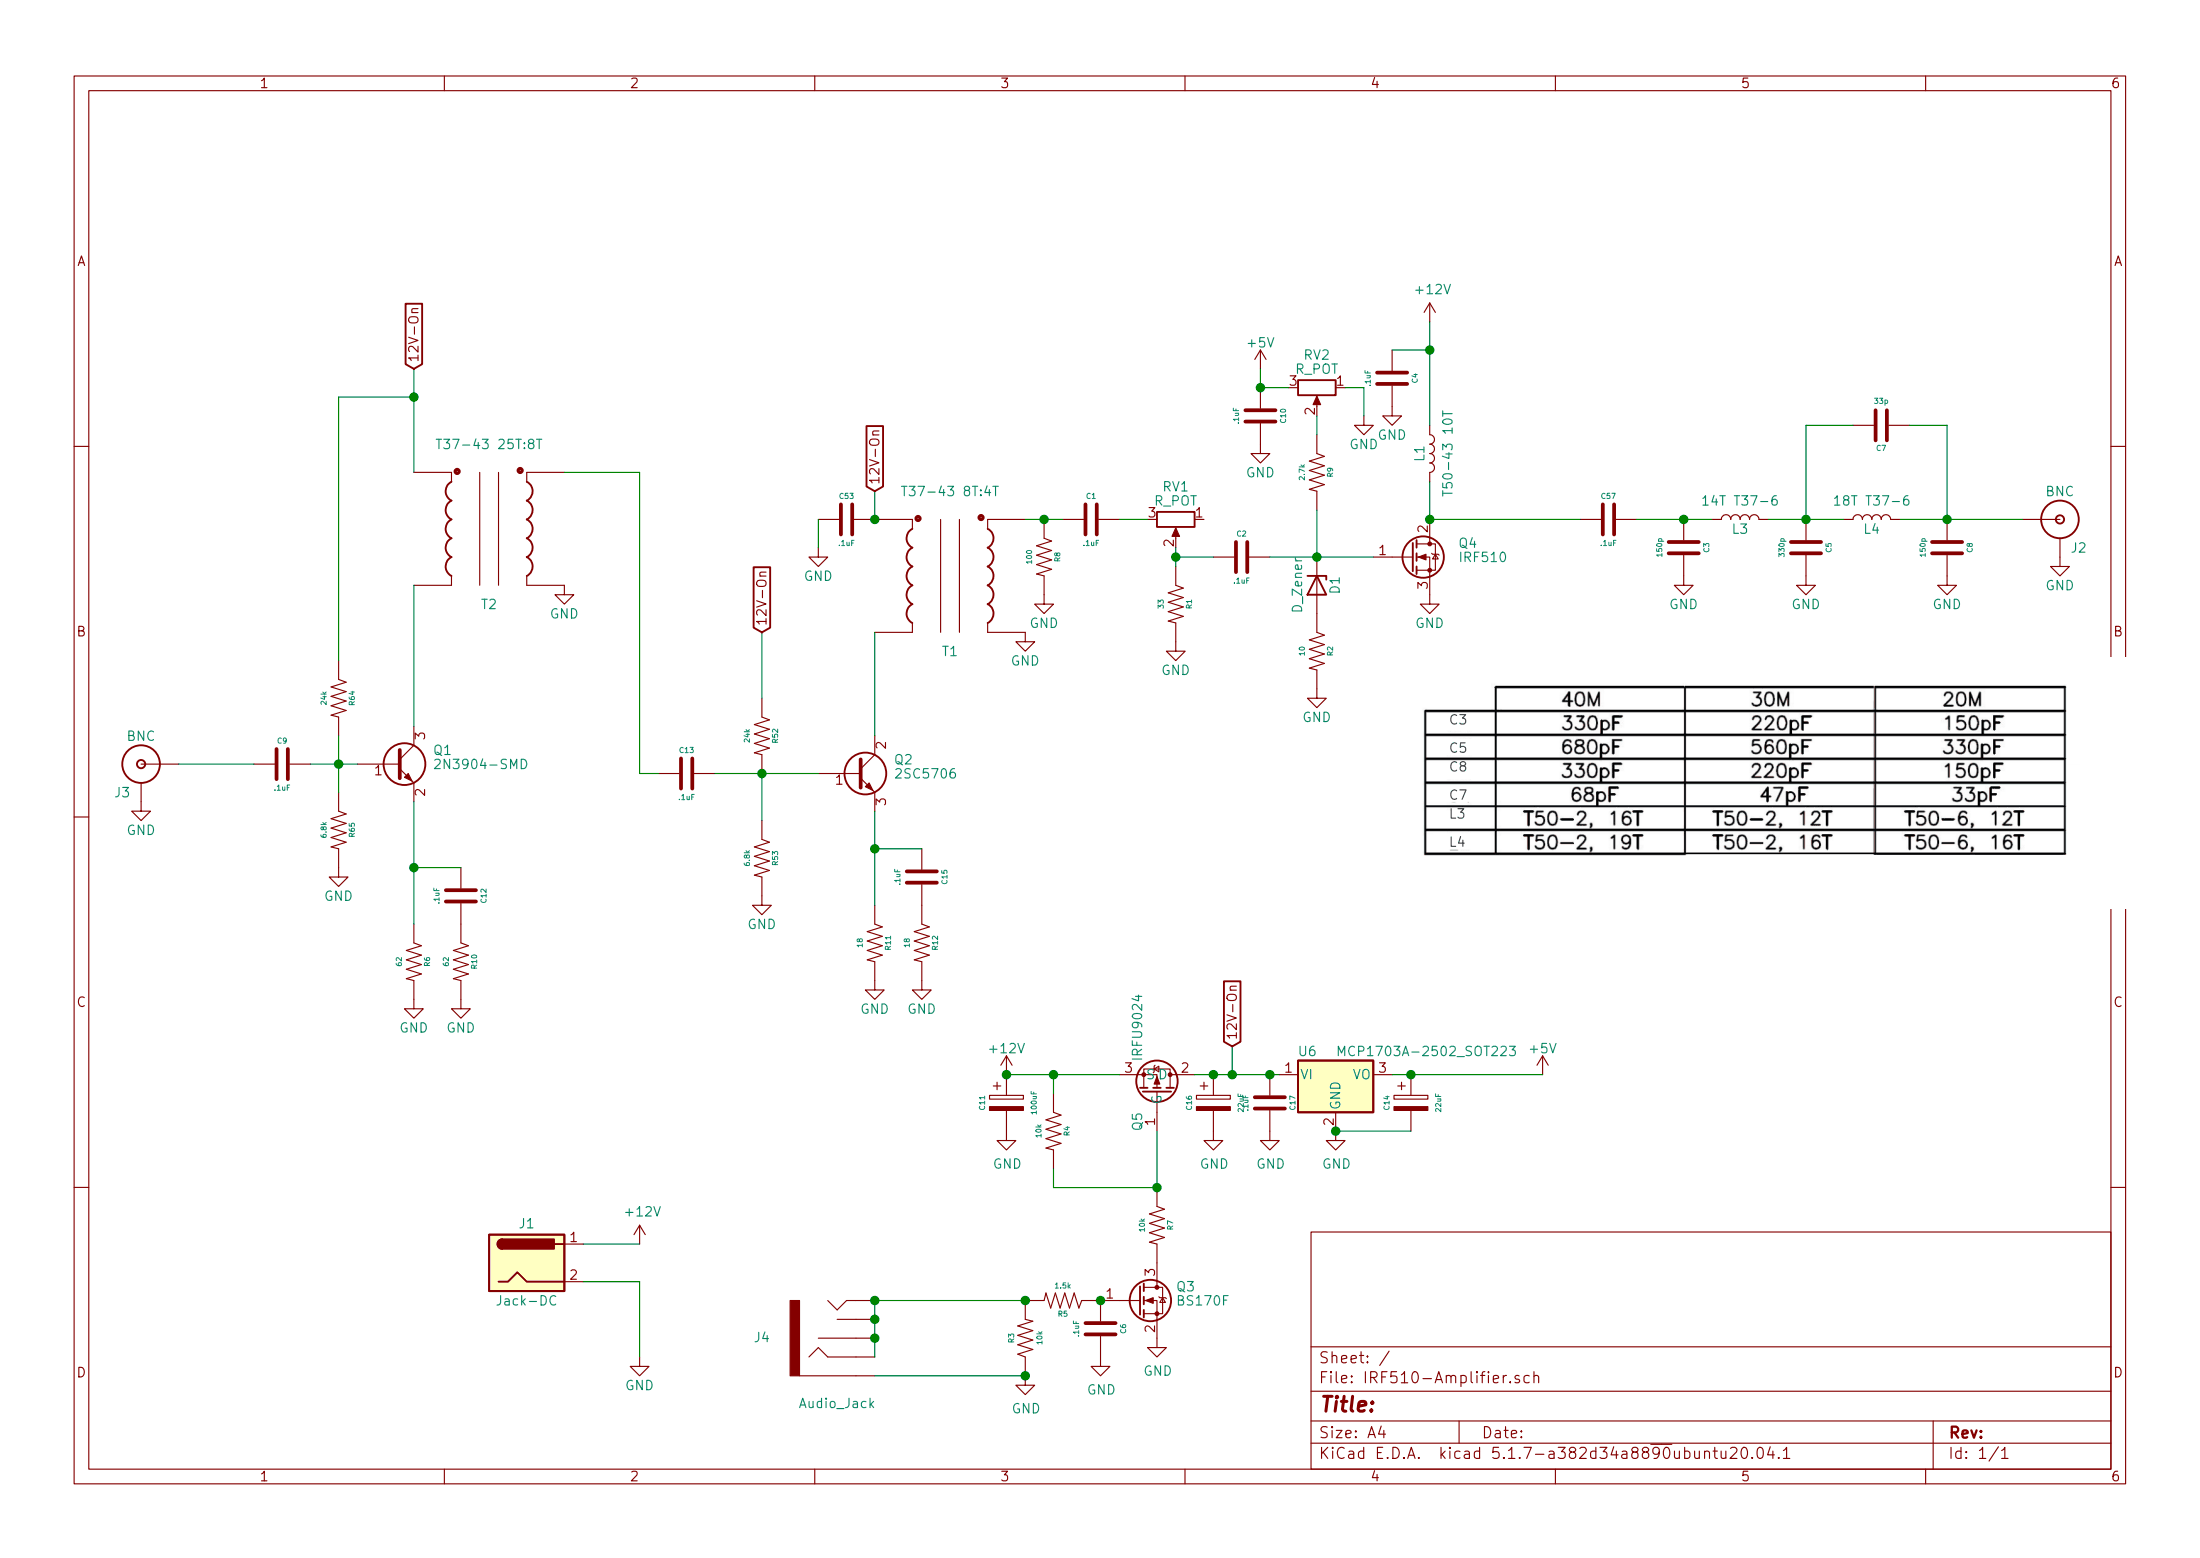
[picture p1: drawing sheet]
EESchema Schematic File Version 4
EELAYER 30 0
EELAYER END
$Descr A4 11693 8268
encoding utf-8
Sheet 1 1
Title ""
Date ""
Rev ""
Comp ""
Comment1 ""
Comment2 ""
Comment3 ""
Comment4 ""
$EndDescr
$Comp
L power:+12V #PWR05
U 1 1
P 3400 6600
F 0 "#PWR05" H 3400 6450 50  0001 C CNN
F 1 "+12V" H 3415 6773 50  0000 C CNN
F 2 "" H 3400 6600 50  0001 C CNN
F 3 "" H 3400 6600 50  0001 C CNN
	1    3400 6600
	1    0    0    -1  
$EndComp
Connection ~ 7100 6000
Wire Wire Line
	7500 6000 7100 6000
$Comp
L power:+12V #PWR07
U 1 1
P 5350 5700
F 0 "#PWR07" H 5350 5550 50  0001 C CNN
F 1 "+12V" H 5350 5840 50  0000 C CNN
F 2 "" H 5350 5700 50  0001 C CNN
F 3 "" H 5350 5700 50  0001 C CNN
	1    5350 5700
	1    0    0    -1  
$EndComp
$Comp
L power:+5V #PWR016
U 1 1
P 8200 5700
F 0 "#PWR016" H 8200 5550 50  0001 C CNN
F 1 "+5V" H 8200 5840 50  0000 C CNN
F 2 "" H 8200 5700 50  0001 C CNN
F 3 "" H 8200 5700 50  0001 C CNN
	1    8200 5700
	1    0    0    -1  
$EndComp
$Comp
L power:GND #PWR015
U 1 1
P 7100 6000
F 0 "#PWR015" H 7100 5750 50  0001 C CNN
F 1 "GND" H 7105 5827 50  0000 C CNN
F 2 "" H 7100 6000 50  0001 C CNN
F 3 "" H 7100 6000 50  0001 C CNN
	1    7100 6000
	1    0    0    -1  
$EndComp
$Comp
L Xenir:Cap_Polarized C11
U 1 1
P 5450 5850
F 0 "C11" H 5450 5625 28  0000 C CNN
F 1 "100uF" H 5450 5900 28  0000 C CNN
F 2 "Xenir:Cap_6.3x5.4" H 5450 5900 50  0001 C CNN
F 3 "" H 5450 5900 50  0001 C CNN
	1    5450 5850
	0    1    1    0   
$EndComp
Wire Wire Line
	7400 5700 7500 5700
$Comp
L Xenir:Cap_Polarized C14
U 1 1
P 7600 5850
F 0 "C14" H 7600 5625 28  0000 C CNN
F 1 "22uF" H 7600 5900 28  0000 C CNN
F 2 "Xenir:Cap_4x5.4" H 7600 5900 50  0001 C CNN
F 3 "" H 7600 5900 50  0001 C CNN
	1    7600 5850
	0    1    1    0   
$EndComp
$Comp
L Regulator_Linear:MCP1703A-2502_SOT223 U6
U 1 1
P 7100 5700
F 0 "U6" H 6950 5825 50  0000 C CNN
F 1 "MCP1703A-2502_SOT223" H 7100 5825 50  0000 L CNN
F 2 "Package_TO_SOT_SMD:TO-252-3_TabPin2" H 7100 5900 50  0001 C CNN
F 3 "http://ww1.microchip.com/downloads/en/DeviceDoc/20005122B.pdf" H 7100 5650 50  0001 C CNN
	1    7100 5700
	1    0    0    -1  
$EndComp
Wire Wire Line
	8200 5700 7500 5700
Connection ~ 7500 5700
$Comp
L Xenir:2N3904-SMD Q1
U 1 1
P 2100 4050
F 0 "Q1" H 2300 4125 50  0000 L CNN
F 1 "2N3904-SMD" H 2300 4050 50  0000 L CNN
F 2 "Package_TO_SOT_SMD:SOT-23" H 2300 3975 50  0001 L CIN
F 3 "https://www.fairchildsemi.com/datasheets/2N/2N3904.pdf" H 2100 4050 50  0001 L CNN
	1    2100 4050
	1    0    0    -1  
$EndComp
$Comp
L Xenir:Resistor R6
U 1 1
P 2200 5100
F 0 "R6" H 2200 5175 28  0000 C CNN
F 1 "62" H 2200 5025 28  0000 C CNN
F 2 "Xenir:Resistor 0805" H 2200 5000 50  0001 C CNN
F 3 "" H 2200 5000 50  0001 C CNN
	1    2200 5100
	0    1    1    0   
$EndComp
$Comp
L power:GND #PWR0101
U 1 1
P 2200 5300
F 0 "#PWR0101" H 2200 5050 50  0001 C CNN
F 1 "GND" H 2200 5150 50  0000 C CNN
F 2 "" H 2200 5300 50  0001 C CNN
F 3 "" H 2200 5300 50  0001 C CNN
	1    2200 5300
	1    0    0    -1  
$EndComp
$Comp
L Connector:Jack-DC J1
U 1 1
P 2800 6700
F 0 "J1" H 2800 6910 50  0000 C CNN
F 1 "Jack-DC" H 2800 6500 50  0000 C CNN
F 2 "Connector_BarrelJack:BarrelJack_Horizontal" H 2850 6660 50  0001 C CNN
F 3 "~" H 2850 6660 50  0001 C CNN
	1    2800 6700
	1    0    0    -1  
$EndComp
Wire Wire Line
	3100 6600 3400 6600
Wire Wire Line
	3100 6800 3400 6800
Wire Wire Line
	3400 6800 3400 7200
$Comp
L Xenir:Resistor R52
U 1 1
P 4050 3900
F 0 "R52" H 4050 3975 28  0000 C CNN
F 1 "24k" H 4050 3825 28  0000 C CNN
F 2 "Xenir:Resistor 0805" H 4050 3800 50  0001 C CNN
F 3 "" H 4050 3800 50  0001 C CNN
	1    4050 3900
	0    1    1    0   
$EndComp
$Comp
L Xenir:Resistor R53
U 1 1
P 4050 4550
F 0 "R53" H 4050 4625 28  0000 C CNN
F 1 "6.8k" H 4050 4475 28  0000 C CNN
F 2 "Xenir:Resistor 0805" H 4050 4450 50  0001 C CNN
F 3 "" H 4050 4450 50  0001 C CNN
	1    4050 4550
	0    1    1    0   
$EndComp
Connection ~ 4050 4100
$Comp
L power:GND #PWR0104
U 1 1
P 4050 4750
F 0 "#PWR0104" H 4050 4500 50  0001 C CNN
F 1 "GND" H 4050 4600 50  0000 C CNN
F 2 "" H 4050 4750 50  0001 C CNN
F 3 "" H 4050 4750 50  0001 C CNN
	1    4050 4750
	1    0    0    -1  
$EndComp
Wire Wire Line
	4050 4100 4350 4100
$Comp
L Xenir:Capacitor C53
U 1 1
P 4500 2750
F 0 "C53" H 4500 2875 28  0000 C CNN
F 1 ".1uF" H 4500 2625 28  0000 C CNN
F 2 "Xenir:Capacitor 0805" H 4500 2600 50  0001 C CNN
F 3 "" H 4500 2600 50  0001 C CNN
	1    4500 2750
	-1   0    0    -1  
$EndComp
$Comp
L power:GND #PWR0107
U 1 1
P 4350 2900
F 0 "#PWR0107" H 4350 2650 50  0001 C CNN
F 1 "GND" H 4350 2750 50  0000 C CNN
F 2 "" H 4350 2900 50  0001 C CNN
F 3 "" H 4350 2900 50  0001 C CNN
	1    4350 2900
	-1   0    0    -1  
$EndComp
Wire Wire Line
	6550 5550 6550 5700
Wire Wire Line
	4350 2750 4350 2900
$Comp
L Xenir:BNC J2
U 1 1
P 10950 2750
F 0 "J2" H 10850 2600 50  0000 C CNN
F 1 "BNC" H 10950 2900 50  0000 C CNN
F 2 "Xenir:BNC" H 10950 2900 50  0001 C CNN
F 3 "" H 10950 2900 50  0001 C CNN
	1    10950 2750
	-1   0    0    -1  
$EndComp
$Comp
L Xenir:Capacitor C57
U 1 1
P 8550 2750
F 0 "C57" H 8550 2875 28  0000 C CNN
F 1 ".1uF" H 8550 2625 28  0000 C CNN
F 2 "Xenir:Capacitor 0805" H 8550 2600 50  0001 C CNN
F 3 "" H 8550 2600 50  0001 C CNN
	1    8550 2750
	1    0    0    -1  
$EndComp
$Comp
L power:GND #PWR0115
U 1 1
P 10950 2950
F 0 "#PWR0115" H 10950 2700 50  0001 C CNN
F 1 "GND" H 10950 2800 50  0000 C CNN
F 2 "" H 10950 2950 50  0001 C CNN
F 3 "" H 10950 2950 50  0001 C CNN
	1    10950 2950
	1    0    0    -1  
$EndComp
$Comp
L Xenir:2SC5706 Q2
U 1 1
P 4550 4100
F 0 "Q2" H 4750 4175 50  0000 L CNN
F 1 "2SC5706" H 4750 4100 50  0000 L CNN
F 2 "Package_TO_SOT_SMD:TO-252-2" H 4750 4025 50  0001 L CIN
F 3 "https://www.fairchildsemi.com/datasheets/2N/2N3904.pdf" H 4550 4100 50  0001 L CNN
	1    4550 4100
	1    0    0    -1  
$EndComp
$Comp
L Xenir:Inductor L3
U 1 1
P 9250 2750
F 0 "L3" H 9250 2700 50  0000 C CNN
F 1 "14T T37-6" H 9250 2850 50  0000 C CNN
F 2 "Xenir:T37_Inductor" H 9250 2850 50  0001 C CNN
F 3 "" H 9250 2850 50  0001 C CNN
	1    9250 2750
	1    0    0    -1  
$EndComp
$Comp
L Xenir:Inductor L4
U 1 1
P 9950 2750
F 0 "L4" H 9950 2700 50  0000 C CNN
F 1 "18T T37-6" H 9950 2850 50  0000 C CNN
F 2 "Xenir:T37_Inductor" H 9950 2850 50  0001 C CNN
F 3 "" H 9950 2850 50  0001 C CNN
	1    9950 2750
	1    0    0    -1  
$EndComp
$Comp
L Xenir:Capacitor C3
U 1 1
P 8950 2900
F 0 "C3" H 8950 3025 28  0000 C CNN
F 1 "150p" H 8950 2775 28  0000 C CNN
F 2 "Xenir:Capacitor 1206" H 8950 2750 50  0001 C CNN
F 3 "" H 8950 2750 50  0001 C CNN
	1    8950 2900
	0    1    1    0   
$EndComp
$Comp
L Xenir:Capacitor C5
U 1 1
P 9600 2900
F 0 "C5" H 9600 3025 28  0000 C CNN
F 1 "330p" H 9600 2775 28  0000 C CNN
F 2 "Xenir:Capacitor 1206" H 9600 2750 50  0001 C CNN
F 3 "" H 9600 2750 50  0001 C CNN
	1    9600 2900
	0    1    1    0   
$EndComp
$Comp
L Xenir:Capacitor C8
U 1 1
P 10350 2900
F 0 "C8" H 10350 3025 28  0000 C CNN
F 1 "150p" H 10350 2775 28  0000 C CNN
F 2 "Xenir:Capacitor 1206" H 10350 2750 50  0001 C CNN
F 3 "" H 10350 2750 50  0001 C CNN
	1    10350 2900
	0    1    1    0   
$EndComp
$Comp
L power:GND #PWR0103
U 1 1
P 8950 3050
F 0 "#PWR0103" H 8950 2800 50  0001 C CNN
F 1 "GND" H 8950 2900 50  0000 C CNN
F 2 "" H 8950 3050 50  0001 C CNN
F 3 "" H 8950 3050 50  0001 C CNN
	1    8950 3050
	1    0    0    -1  
$EndComp
$Comp
L power:GND #PWR0116
U 1 1
P 9600 3050
F 0 "#PWR0116" H 9600 2800 50  0001 C CNN
F 1 "GND" H 9600 2900 50  0000 C CNN
F 2 "" H 9600 3050 50  0001 C CNN
F 3 "" H 9600 3050 50  0001 C CNN
	1    9600 3050
	1    0    0    -1  
$EndComp
$Comp
L power:GND #PWR0117
U 1 1
P 10350 3050
F 0 "#PWR0117" H 10350 2800 50  0001 C CNN
F 1 "GND" H 10350 2900 50  0000 C CNN
F 2 "" H 10350 3050 50  0001 C CNN
F 3 "" H 10350 3050 50  0001 C CNN
	1    10350 3050
	1    0    0    -1  
$EndComp
Wire Wire Line
	8700 2750 8950 2750
Wire Wire Line
	8950 2750 9100 2750
Connection ~ 8950 2750
Wire Wire Line
	9400 2750 9600 2750
Connection ~ 9600 2750
Wire Wire Line
	9600 2750 9800 2750
Wire Wire Line
	10100 2750 10350 2750
Wire Wire Line
	10350 2750 10750 2750
Connection ~ 10350 2750
Wire Wire Line
	4050 4350 4050 4100
$Comp
L Xenir:Capacitor C7
U 1 1
P 10000 2250
F 0 "C7" H 10000 2375 28  0000 C CNN
F 1 "33p" H 10000 2125 28  0000 C CNN
F 2 "Xenir:Capacitor 1206" H 10000 2100 50  0001 C CNN
F 3 "" H 10000 2100 50  0001 C CNN
	1    10000 2250
	-1   0    0    1   
$EndComp
Wire Wire Line
	10150 2250 10350 2250
Wire Wire Line
	10350 2250 10350 2750
Wire Wire Line
	9600 2250 9850 2250
Wire Wire Line
	9600 2250 9600 2750
$Comp
L Xenir:Capacitor C9
U 1 1
P 1500 4050
F 0 "C9" H 1500 4175 28  0000 C CNN
F 1 ".1uF" H 1500 3925 28  0000 C CNN
F 2 "Xenir:Capacitor 0805" H 1500 3900 50  0001 C CNN
F 3 "" H 1500 3900 50  0001 C CNN
	1    1500 4050
	1    0    0    -1  
$EndComp
$Comp
L power:GND #PWR0119
U 1 1
P 3400 7200
F 0 "#PWR0119" H 3400 6950 50  0001 C CNN
F 1 "GND" H 3400 7050 50  0000 C CNN
F 2 "" H 3400 7200 50  0001 C CNN
F 3 "" H 3400 7200 50  0001 C CNN
	1    3400 7200
	1    0    0    -1  
$EndComp
Wire Wire Line
	1650 4050 1800 4050
$Comp
L Xenir:Resistor R64
U 1 1
P 1800 3700
F 0 "R64" H 1800 3775 28  0000 C CNN
F 1 "24k" H 1800 3625 28  0000 C CNN
F 2 "Xenir:Resistor 0805" H 1800 3600 50  0001 C CNN
F 3 "" H 1800 3600 50  0001 C CNN
	1    1800 3700
	0    1    1    0   
$EndComp
$Comp
L Xenir:Resistor R65
U 1 1
P 1800 4400
F 0 "R65" H 1800 4475 28  0000 C CNN
F 1 "6.8k" H 1800 4325 28  0000 C CNN
F 2 "Xenir:Resistor 0805" H 1800 4300 50  0001 C CNN
F 3 "" H 1800 4300 50  0001 C CNN
	1    1800 4400
	0    1    1    0   
$EndComp
$Comp
L power:GND #PWR04
U 1 1
P 1800 4600
F 0 "#PWR04" H 1800 4350 50  0001 C CNN
F 1 "GND" H 1800 4450 50  0000 C CNN
F 2 "" H 1800 4600 50  0001 C CNN
F 3 "" H 1800 4600 50  0001 C CNN
	1    1800 4600
	1    0    0    -1  
$EndComp
Wire Wire Line
	1800 3900 1800 4050
Connection ~ 1800 4050
Wire Wire Line
	1800 4050 1900 4050
Wire Wire Line
	1800 4050 1800 4200
$Comp
L Xenir:BNC J3
U 1 1
P 750 4050
F 0 "J3" H 650 3900 50  0000 C CNN
F 1 "BNC" H 750 4200 50  0000 C CNN
F 2 "Xenir:BNC" H 750 4200 50  0001 C CNN
F 3 "" H 750 4200 50  0001 C CNN
	1    750  4050
	1    0    0    -1  
$EndComp
$Comp
L power:GND #PWR0118
U 1 1
P 750 4250
F 0 "#PWR0118" H 750 4000 50  0001 C CNN
F 1 "GND" H 750 4100 50  0000 C CNN
F 2 "" H 750 4250 50  0001 C CNN
F 3 "" H 750 4250 50  0001 C CNN
	1    750  4250
	-1   0    0    -1  
$EndComp
Wire Wire Line
	1350 4050 950  4050
$Comp
L Transistor_FET:IRF540N Q4
U 1 1
P 7500 2950
F 0 "Q4" H 7750 3025 50  0000 L CNN
F 1 "IRF510" H 7750 2950 50  0000 L CNN
F 2 "Package_TO_SOT_THT:TO-220-3_Vertical" H 7750 2875 50  0001 L CIN
F 3 "http://www.irf.com/product-info/datasheets/data/irf540n.pdf" H 7500 2950 50  0001 L CNN
	1    7500 2950
	1    0    0    -1  
$EndComp
$Comp
L Xenir:T37_XFRM T1
U 1 1
P 5050 2600
F 0 "T1" H 5050 1750 50  0000 C CNN
F 1 "T37-43 8T:4T" H 5050 2600 50  0000 C CNN
F 2 "Xenir:T37 Transformer" H 5050 2600 50  0001 C CNN
F 3 "" H 5050 2600 50  0001 C CNN
	1    5050 2600
	1    0    0    -1  
$EndComp
$Comp
L Device:R_POT RV1
U 1 1
P 6250 2750
F 0 "RV1" V 6075 2750 50  0000 C CNN
F 1 "R_POT" V 6150 2750 50  0000 C CNN
F 2 "Xenir:Trimpot Vertical" H 6250 2750 50  0001 C CNN
F 3 "~" H 6250 2750 50  0001 C CNN
	1    6250 2750
	0    1    1    0   
$EndComp
$Comp
L Xenir:Capacitor C1
U 1 1
P 5800 2750
F 0 "C1" H 5800 2875 28  0000 C CNN
F 1 ".1uF" H 5800 2625 28  0000 C CNN
F 2 "Xenir:Capacitor 0805" H 5800 2600 50  0001 C CNN
F 3 "" H 5800 2600 50  0001 C CNN
	1    5800 2750
	1    0    0    -1  
$EndComp
$Comp
L power:GND #PWR0108
U 1 1
P 5450 3350
F 0 "#PWR0108" H 5450 3100 50  0001 C CNN
F 1 "GND" H 5450 3200 50  0000 C CNN
F 2 "" H 5450 3350 50  0001 C CNN
F 3 "" H 5450 3350 50  0001 C CNN
	1    5450 3350
	1    0    0    -1  
$EndComp
Wire Wire Line
	5450 2750 5550 2750
Wire Wire Line
	5950 2750 6100 2750
$Comp
L Xenir:Resistor R1
U 1 1
P 6250 3200
F 0 "R1" H 6250 3275 28  0000 C CNN
F 1 "33" H 6250 3125 28  0000 C CNN
F 2 "Xenir:Resistor 0805" H 6250 3100 50  0001 C CNN
F 3 "" H 6250 3100 50  0001 C CNN
	1    6250 3200
	0    1    1    0   
$EndComp
Wire Wire Line
	6250 2900 6250 2950
$Comp
L power:GND #PWR0109
U 1 1
P 6250 3400
F 0 "#PWR0109" H 6250 3150 50  0001 C CNN
F 1 "GND" H 6250 3250 50  0000 C CNN
F 2 "" H 6250 3400 50  0001 C CNN
F 3 "" H 6250 3400 50  0001 C CNN
	1    6250 3400
	1    0    0    -1  
$EndComp
$Comp
L Xenir:Inductor L1
U 1 1
P 7600 2400
F 0 "L1" H 7600 2350 50  0000 C CNN
F 1 "T50-43 10T" H 7600 2500 50  0000 C CNN
F 2 "Xenir:T50_Inductor" H 7600 2500 50  0001 C CNN
F 3 "" H 7600 2500 50  0001 C CNN
	1    7600 2400
	0    1    1    0   
$EndComp
$Comp
L Xenir:Capacitor C2
U 1 1
P 6600 2950
F 0 "C2" H 6600 3075 28  0000 C CNN
F 1 ".1uF" H 6600 2825 28  0000 C CNN
F 2 "Xenir:Capacitor 0805" H 6600 2800 50  0001 C CNN
F 3 "" H 6600 2800 50  0001 C CNN
	1    6600 2950
	1    0    0    -1  
$EndComp
Wire Wire Line
	6450 2950 6250 2950
Connection ~ 6250 2950
Wire Wire Line
	6250 2950 6250 3000
Wire Wire Line
	8400 2750 7600 2750
Wire Wire Line
	7600 2750 7600 2550
Connection ~ 7600 2750
$Comp
L power:GND #PWR0110
U 1 1
P 7600 3150
F 0 "#PWR0110" H 7600 2900 50  0001 C CNN
F 1 "GND" H 7600 3000 50  0000 C CNN
F 2 "" H 7600 3150 50  0001 C CNN
F 3 "" H 7600 3150 50  0001 C CNN
	1    7600 3150
	1    0    0    -1  
$EndComp
$Comp
L Device:D_Zener D1
U 1 1
P 7000 3100
F 0 "D1" H 7000 3200 50  0000 C CNN
F 1 "D_Zener" H 7000 3000 50  0000 C CNN
F 2 "Diode_THT:D_A-405_P10.16mm_Horizontal" H 7000 3100 50  0001 C CNN
F 3 "~" H 7000 3100 50  0001 C CNN
	1    7000 3100
	0    1    1    0   
$EndComp
$Comp
L Xenir:Resistor R2
U 1 1
P 7000 3450
F 0 "R2" H 7000 3525 28  0000 C CNN
F 1 "10" H 7000 3375 28  0000 C CNN
F 2 "Xenir:Resistor 0805" H 7000 3350 50  0001 C CNN
F 3 "" H 7000 3350 50  0001 C CNN
	1    7000 3450
	0    1    1    0   
$EndComp
$Comp
L power:GND #PWR0111
U 1 1
P 7000 3650
F 0 "#PWR0111" H 7000 3400 50  0001 C CNN
F 1 "GND" H 7000 3500 50  0000 C CNN
F 2 "" H 7000 3650 50  0001 C CNN
F 3 "" H 7000 3650 50  0001 C CNN
	1    7000 3650
	1    0    0    -1  
$EndComp
Wire Wire Line
	6750 2950 7000 2950
Connection ~ 7000 2950
$Comp
L Device:R_POT RV2
U 1 1
P 7000 2050
F 0 "RV2" V 6825 2050 50  0000 C CNN
F 1 "R_POT" V 6900 2050 50  0000 C CNN
F 2 "Xenir:Trimpot Vertical" H 7000 2050 50  0001 C CNN
F 3 "~" H 7000 2050 50  0001 C CNN
	1    7000 2050
	0    1    1    0   
$EndComp
$Comp
L power:GND #PWR0112
U 1 1
P 7250 2200
F 0 "#PWR0112" H 7250 1950 50  0001 C CNN
F 1 "GND" H 7250 2050 50  0000 C CNN
F 2 "" H 7250 2200 50  0001 C CNN
F 3 "" H 7250 2200 50  0001 C CNN
	1    7250 2200
	1    0    0    -1  
$EndComp
Wire Wire Line
	7250 2200 7250 2050
Wire Wire Line
	7250 2050 7150 2050
$Comp
L power:+5V #PWR0113
U 1 1
P 6700 1950
F 0 "#PWR0113" H 6700 1800 50  0001 C CNN
F 1 "+5V" H 6700 2090 50  0000 C CNN
F 2 "" H 6700 1950 50  0001 C CNN
F 3 "" H 6700 1950 50  0001 C CNN
	1    6700 1950
	1    0    0    -1  
$EndComp
Wire Wire Line
	6850 2050 6700 2050
Wire Wire Line
	6700 2050 6700 1950
Wire Wire Line
	7300 2950 7000 2950
$Comp
L power:+12V #PWR0114
U 1 1
P 7600 1700
F 0 "#PWR0114" H 7600 1550 50  0001 C CNN
F 1 "+12V" H 7615 1873 50  0000 C CNN
F 2 "" H 7600 1700 50  0001 C CNN
F 3 "" H 7600 1700 50  0001 C CNN
	1    7600 1700
	1    0    0    -1  
$EndComp
$Comp
L Xenir:Capacitor C4
U 1 1
P 7400 2000
F 0 "C4" H 7400 2125 28  0000 C CNN
F 1 ".1uF" H 7400 1875 28  0000 C CNN
F 2 "Xenir:Capacitor 0805" H 7400 1850 50  0001 C CNN
F 3 "" H 7400 1850 50  0001 C CNN
	1    7400 2000
	0    1    1    0   
$EndComp
Wire Wire Line
	7600 1700 7600 1850
Wire Wire Line
	7400 1850 7600 1850
Connection ~ 7600 1850
Wire Wire Line
	7600 1850 7600 2250
$Comp
L power:GND #PWR0120
U 1 1
P 7400 2150
F 0 "#PWR0120" H 7400 1900 50  0001 C CNN
F 1 "GND" H 7400 2000 50  0000 C CNN
F 2 "" H 7400 2150 50  0001 C CNN
F 3 "" H 7400 2150 50  0001 C CNN
	1    7400 2150
	1    0    0    -1  
$EndComp
$Comp
L Xenir:IRFU9024 Q5
U 1 1
P 6150 5750
F 0 "Q5" H 5950 5650 50  0000 C CNN
F 1 "IRFU9024" H 6450 5650 50  0000 C CNN
F 2 "Package_TO_SOT_THT:TO-251-3_Vertical" H 5950 5650 50  0001 C CNN
F 3 "" H 5950 5650 50  0001 C CNN
	1    6150 5750
	0    1    -1   0   
$EndComp
$Comp
L Xenir:Resistor R4
U 1 1
P 5600 6000
F 0 "R4" H 5600 6075 28  0000 C CNN
F 1 "10k" H 5600 5925 28  0000 C CNN
F 2 "Xenir:Resistor 0805" H 5600 5900 50  0001 C CNN
F 3 "" H 5600 5900 50  0001 C CNN
	1    5600 6000
	0    1    1    0   
$EndComp
$Comp
L Xenir:Resistor R7
U 1 1
P 6150 6500
F 0 "R7" H 6150 6575 28  0000 C CNN
F 1 "10k" H 6150 6425 28  0000 C CNN
F 2 "Xenir:Resistor 0805" H 6150 6400 50  0001 C CNN
F 3 "" H 6150 6400 50  0001 C CNN
	1    6150 6500
	0    1    1    0   
$EndComp
Wire Wire Line
	5350 5700 5600 5700
Wire Wire Line
	5600 5800 5600 5700
Connection ~ 5600 5700
Wire Wire Line
	5600 5700 5950 5700
Wire Wire Line
	5600 6200 5600 6300
Wire Wire Line
	6150 6000 6150 6300
Connection ~ 6150 6300
Wire Wire Line
	5600 6300 6150 6300
$Comp
L Transistor_FET:BS170F Q3
U 1 1
P 6050 6900
F 0 "Q3" H 6250 6975 50  0000 L CNN
F 1 "BS170F" H 6250 6900 50  0000 L CNN
F 2 "Package_TO_SOT_SMD:SOT-23" H 6250 6825 50  0001 L CIN
F 3 "http://www.diodes.com/assets/Datasheets/BS170F.pdf" H 6050 6900 50  0001 L CNN
	1    6050 6900
	1    0    0    -1  
$EndComp
$Comp
L power:GND #PWR0122
U 1 1
P 6150 7100
F 0 "#PWR0122" H 6150 6850 50  0001 C CNN
F 1 "GND" H 6155 6927 50  0000 C CNN
F 2 "" H 6150 7100 50  0001 C CNN
F 3 "" H 6150 7100 50  0001 C CNN
	1    6150 7100
	1    0    0    -1  
$EndComp
$Comp
L Xenir:Resistor R5
U 1 1
P 5650 6900
F 0 "R5" H 5650 6975 28  0000 C CNN
F 1 "1.5k" H 5650 6825 28  0000 C CNN
F 2 "Xenir:Resistor 0805" H 5650 6800 50  0001 C CNN
F 3 "" H 5650 6800 50  0001 C CNN
	1    5650 6900
	-1   0    0    1   
$EndComp
$Comp
L Xenir:Resistor R3
U 1 1
P 5450 7100
F 0 "R3" H 5450 7175 28  0000 C CNN
F 1 "10k" H 5450 7025 28  0000 C CNN
F 2 "Xenir:Resistor 0805" H 5450 7000 50  0001 C CNN
F 3 "" H 5450 7000 50  0001 C CNN
	1    5450 7100
	0    -1   -1   0   
$EndComp
$Comp
L Xenir:Capacitor C6
U 1 1
P 5850 7050
F 0 "C6" H 5850 7175 28  0000 C CNN
F 1 ".1uF" H 5850 6925 28  0000 C CNN
F 2 "Xenir:Capacitor 0805" H 5850 6900 50  0001 C CNN
F 3 "" H 5850 6900 50  0001 C CNN
	1    5850 7050
	0    1    1    0   
$EndComp
Connection ~ 5850 6900
$Comp
L power:GND #PWR0123
U 1 1
P 5850 7200
F 0 "#PWR0123" H 5850 6950 50  0001 C CNN
F 1 "GND" H 5855 7027 50  0000 C CNN
F 2 "" H 5850 7200 50  0001 C CNN
F 3 "" H 5850 7200 50  0001 C CNN
	1    5850 7200
	1    0    0    -1  
$EndComp
$Comp
L power:GND #PWR0124
U 1 1
P 5450 7300
F 0 "#PWR0124" H 5450 7050 50  0001 C CNN
F 1 "GND" H 5455 7127 50  0000 C CNN
F 2 "" H 5450 7300 50  0001 C CNN
F 3 "" H 5450 7300 50  0001 C CNN
	1    5450 7300
	1    0    0    -1  
$EndComp
Connection ~ 5350 5700
$Comp
L power:GND #PWR0125
U 1 1
P 5350 6000
F 0 "#PWR0125" H 5350 5750 50  0001 C CNN
F 1 "GND" H 5355 5827 50  0000 C CNN
F 2 "" H 5350 6000 50  0001 C CNN
F 3 "" H 5350 6000 50  0001 C CNN
	1    5350 6000
	1    0    0    -1  
$EndComp
$Comp
L Xenir:Audio_Jack J4
U 1 1
P 4450 7450
F 0 "J4" H 4050 7100 50  0000 C CNN
F 1 "Audio_Jack" H 4450 7450 50  0000 C CNN
F 2 "Xenir:Audio_Jack" H 4450 7450 50  0001 C CNN
F 3 "" H 4450 7450 50  0001 C CNN
	1    4450 7450
	1    0    0    1   
$EndComp
Wire Wire Line
	4650 7300 5450 7300
Connection ~ 5450 7300
Wire Wire Line
	4650 7200 4650 7100
Wire Wire Line
	4650 7100 4650 7000
Connection ~ 4650 7100
Wire Wire Line
	4650 7000 4650 6900
Connection ~ 4650 7000
Wire Wire Line
	4650 6900 5450 6900
Connection ~ 4650 6900
Connection ~ 5450 6900
Text GLabel 6550 5550 1    50   Input ~ 0
12V-On
Wire Wire Line
	6350 5700 6450 5700
Connection ~ 6550 5700
Wire Wire Line
	6550 5700 6750 5700
Wire Wire Line
	4650 2600 4650 2750
Text GLabel 4650 2600 1    50   Input ~ 0
12V-On
Connection ~ 4650 2750
$Comp
L Xenir:Resistor R8
U 1 1
P 5550 2950
F 0 "R8" H 5550 3025 28  0000 C CNN
F 1 "100" H 5550 2875 28  0000 C CNN
F 2 "Xenir:Resistor 0805" H 5550 2850 50  0001 C CNN
F 3 "" H 5550 2850 50  0001 C CNN
	1    5550 2950
	0    1    1    0   
$EndComp
Connection ~ 5550 2750
Wire Wire Line
	5550 2750 5650 2750
$Comp
L power:GND #PWR0106
U 1 1
P 5550 3150
F 0 "#PWR0106" H 5550 2900 50  0001 C CNN
F 1 "GND" H 5550 3000 50  0000 C CNN
F 2 "" H 5550 3150 50  0001 C CNN
F 3 "" H 5550 3150 50  0001 C CNN
	1    5550 3150
	1    0    0    -1  
$EndComp
$Comp
L Xenir:Resistor R9
U 1 1
P 7000 2500
F 0 "R9" H 7000 2575 28  0000 C CNN
F 1 "2.7k" H 7000 2425 28  0000 C CNN
F 2 "Xenir:Resistor 0805" H 7000 2400 50  0001 C CNN
F 3 "" H 7000 2400 50  0001 C CNN
	1    7000 2500
	0    1    1    0   
$EndComp
Wire Wire Line
	7000 2200 7000 2300
Wire Wire Line
	7000 2700 7000 2950
$Comp
L Xenir:Capacitor C10
U 1 1
P 6700 2200
F 0 "C10" H 6700 2325 28  0000 C CNN
F 1 ".1uF" H 6700 2075 28  0000 C CNN
F 2 "Xenir:Capacitor 0805" H 6700 2050 50  0001 C CNN
F 3 "" H 6700 2050 50  0001 C CNN
	1    6700 2200
	0    1    1    0   
$EndComp
Connection ~ 6700 2050
$Comp
L power:GND #PWR0126
U 1 1
P 6700 2350
F 0 "#PWR0126" H 6700 2100 50  0001 C CNN
F 1 "GND" H 6700 2200 50  0000 C CNN
F 2 "" H 6700 2350 50  0001 C CNN
F 3 "" H 6700 2350 50  0001 C CNN
	1    6700 2350
	1    0    0    -1  
$EndComp
Text GLabel 2200 1950 1    50   Input ~ 0
12V-On
Wire Wire Line
	2200 1950 2200 2100
Wire Wire Line
	1800 2100 2200 2100
Connection ~ 2200 2100
Wire Wire Line
	2200 2100 2200 2500
$Comp
L Xenir:Resistor R10
U 1 1
P 2450 5100
F 0 "R10" H 2450 5175 28  0000 C CNN
F 1 "62" H 2450 5025 28  0000 C CNN
F 2 "Xenir:Resistor 0805" H 2450 5000 50  0001 C CNN
F 3 "" H 2450 5000 50  0001 C CNN
	1    2450 5100
	0    1    1    0   
$EndComp
$Comp
L Xenir:Capacitor C12
U 1 1
P 2450 4750
F 0 "C12" H 2450 4875 28  0000 C CNN
F 1 ".1uF" H 2450 4625 28  0000 C CNN
F 2 "Xenir:Capacitor 0805" H 2450 4600 50  0001 C CNN
F 3 "" H 2450 4600 50  0001 C CNN
	1    2450 4750
	0    1    1    0   
$EndComp
Wire Wire Line
	2200 4600 2450 4600
Wire Wire Line
	2200 4600 2200 4900
Connection ~ 2200 4600
$Comp
L power:GND #PWR01
U 1 1
P 2450 5300
F 0 "#PWR01" H 2450 5050 50  0001 C CNN
F 1 "GND" H 2450 5150 50  0000 C CNN
F 2 "" H 2450 5300 50  0001 C CNN
F 3 "" H 2450 5300 50  0001 C CNN
	1    2450 5300
	1    0    0    -1  
$EndComp
Wire Wire Line
	2200 4250 2200 4600
$Comp
L Xenir:T37_XFRM T2
U 1 1
P 2600 2350
F 0 "T2" H 2600 1500 50  0000 C CNN
F 1 "T37-43 25T:8T" H 2600 2350 50  0000 C CNN
F 2 "Xenir:T37 Transformer" H 2600 2350 50  0001 C CNN
F 3 "" H 2600 2350 50  0001 C CNN
	1    2600 2350
	1    0    0    -1  
$EndComp
Wire Wire Line
	2200 3100 2200 3850
Wire Wire Line
	1800 2100 1800 3500
$Comp
L power:GND #PWR02
U 1 1
P 3000 3100
F 0 "#PWR02" H 3000 2850 50  0001 C CNN
F 1 "GND" H 3000 2950 50  0000 C CNN
F 2 "" H 3000 3100 50  0001 C CNN
F 3 "" H 3000 3100 50  0001 C CNN
	1    3000 3100
	-1   0    0    -1  
$EndComp
Wire Wire Line
	3000 2500 3400 2500
Wire Wire Line
	3400 2500 3400 4100
Wire Wire Line
	3400 4100 3500 4100
$Comp
L Xenir:Capacitor C13
U 1 1
P 3650 4100
F 0 "C13" H 3650 4225 28  0000 C CNN
F 1 ".1uF" H 3650 3975 28  0000 C CNN
F 2 "Xenir:Capacitor 0805" H 3650 3950 50  0001 C CNN
F 3 "" H 3650 3950 50  0001 C CNN
	1    3650 4100
	1    0    0    -1  
$EndComp
Wire Wire Line
	3800 4100 4050 4100
$Comp
L Xenir:Resistor R11
U 1 1
P 4650 5000
F 0 "R11" H 4650 5075 28  0000 C CNN
F 1 "18" H 4650 4925 28  0000 C CNN
F 2 "Xenir:Resistor 0805" H 4650 4900 50  0001 C CNN
F 3 "" H 4650 4900 50  0001 C CNN
	1    4650 5000
	0    1    1    0   
$EndComp
$Comp
L power:GND #PWR03
U 1 1
P 4650 5200
F 0 "#PWR03" H 4650 4950 50  0001 C CNN
F 1 "GND" H 4650 5050 50  0000 C CNN
F 2 "" H 4650 5200 50  0001 C CNN
F 3 "" H 4650 5200 50  0001 C CNN
	1    4650 5200
	1    0    0    -1  
$EndComp
$Comp
L Xenir:Resistor R12
U 1 1
P 4900 5000
F 0 "R12" H 4900 5075 28  0000 C CNN
F 1 "18" H 4900 4925 28  0000 C CNN
F 2 "Xenir:Resistor 0805" H 4900 4900 50  0001 C CNN
F 3 "" H 4900 4900 50  0001 C CNN
	1    4900 5000
	0    1    1    0   
$EndComp
$Comp
L Xenir:Capacitor C15
U 1 1
P 4900 4650
F 0 "C15" H 4900 4775 28  0000 C CNN
F 1 ".1uF" H 4900 4525 28  0000 C CNN
F 2 "Xenir:Capacitor 0805" H 4900 4500 50  0001 C CNN
F 3 "" H 4900 4500 50  0001 C CNN
	1    4900 4650
	0    1    1    0   
$EndComp
Wire Wire Line
	4650 4500 4650 4800
$Comp
L power:GND #PWR06
U 1 1
P 4900 5200
F 0 "#PWR06" H 4900 4950 50  0001 C CNN
F 1 "GND" H 4900 5050 50  0000 C CNN
F 2 "" H 4900 5200 50  0001 C CNN
F 3 "" H 4900 5200 50  0001 C CNN
	1    4900 5200
	1    0    0    -1  
$EndComp
Wire Wire Line
	4650 4300 4650 4500
Connection ~ 4650 4500
Wire Wire Line
	4650 4500 4900 4500
$Comp
L Xenir:Cap_Polarized C16
U 1 1
P 6550 5850
F 0 "C16" H 6550 5625 28  0000 C CNN
F 1 "22uF" H 6550 5900 28  0000 C CNN
F 2 "Xenir:Cap_4x5.4" H 6550 5900 50  0001 C CNN
F 3 "" H 6550 5900 50  0001 C CNN
	1    6550 5850
	0    1    1    0   
$EndComp
Connection ~ 6450 5700
Wire Wire Line
	6450 5700 6550 5700
$Comp
L power:GND #PWR0102
U 1 1
P 6450 6000
F 0 "#PWR0102" H 6450 5750 50  0001 C CNN
F 1 "GND" H 6455 5827 50  0000 C CNN
F 2 "" H 6450 6000 50  0001 C CNN
F 3 "" H 6450 6000 50  0001 C CNN
	1    6450 6000
	1    0    0    -1  
$EndComp
$Comp
L Xenir:Capacitor C17
U 1 1
P 6750 5850
F 0 "C17" H 6750 5975 28  0000 C CNN
F 1 ".1uF" H 6750 5725 28  0000 C CNN
F 2 "Xenir:Capacitor 0805" H 6750 5700 50  0001 C CNN
F 3 "" H 6750 5700 50  0001 C CNN
	1    6750 5850
	0    1    1    0   
$EndComp
Connection ~ 6750 5700
Wire Wire Line
	6750 5700 6800 5700
$Comp
L power:GND #PWR0105
U 1 1
P 6750 6000
F 0 "#PWR0105" H 6750 5750 50  0001 C CNN
F 1 "GND" H 6755 5827 50  0000 C CNN
F 2 "" H 6750 6000 50  0001 C CNN
F 3 "" H 6750 6000 50  0001 C CNN
	1    6750 6000
	1    0    0    -1  
$EndComp
Wire Wire Line
	4650 3350 4650 3900
Wire Wire Line
	4050 3350 4050 3700
Text GLabel 4050 3350 1    50   Input ~ 0
12V-On
Text Notes 7700 3850 0    50   ~ 0
C3
Text Notes 7700 4000 0    50   ~ 0
C5
Text Notes 7700 4100 0    50   ~ 0
C8
Text Notes 7700 4250 0    50   ~ 0
C7
Text Notes 7700 4350 0    50   ~ 0
L3
Text Notes 7700 4500 0    50   ~ 0
L4
$EndSCHEMATC
